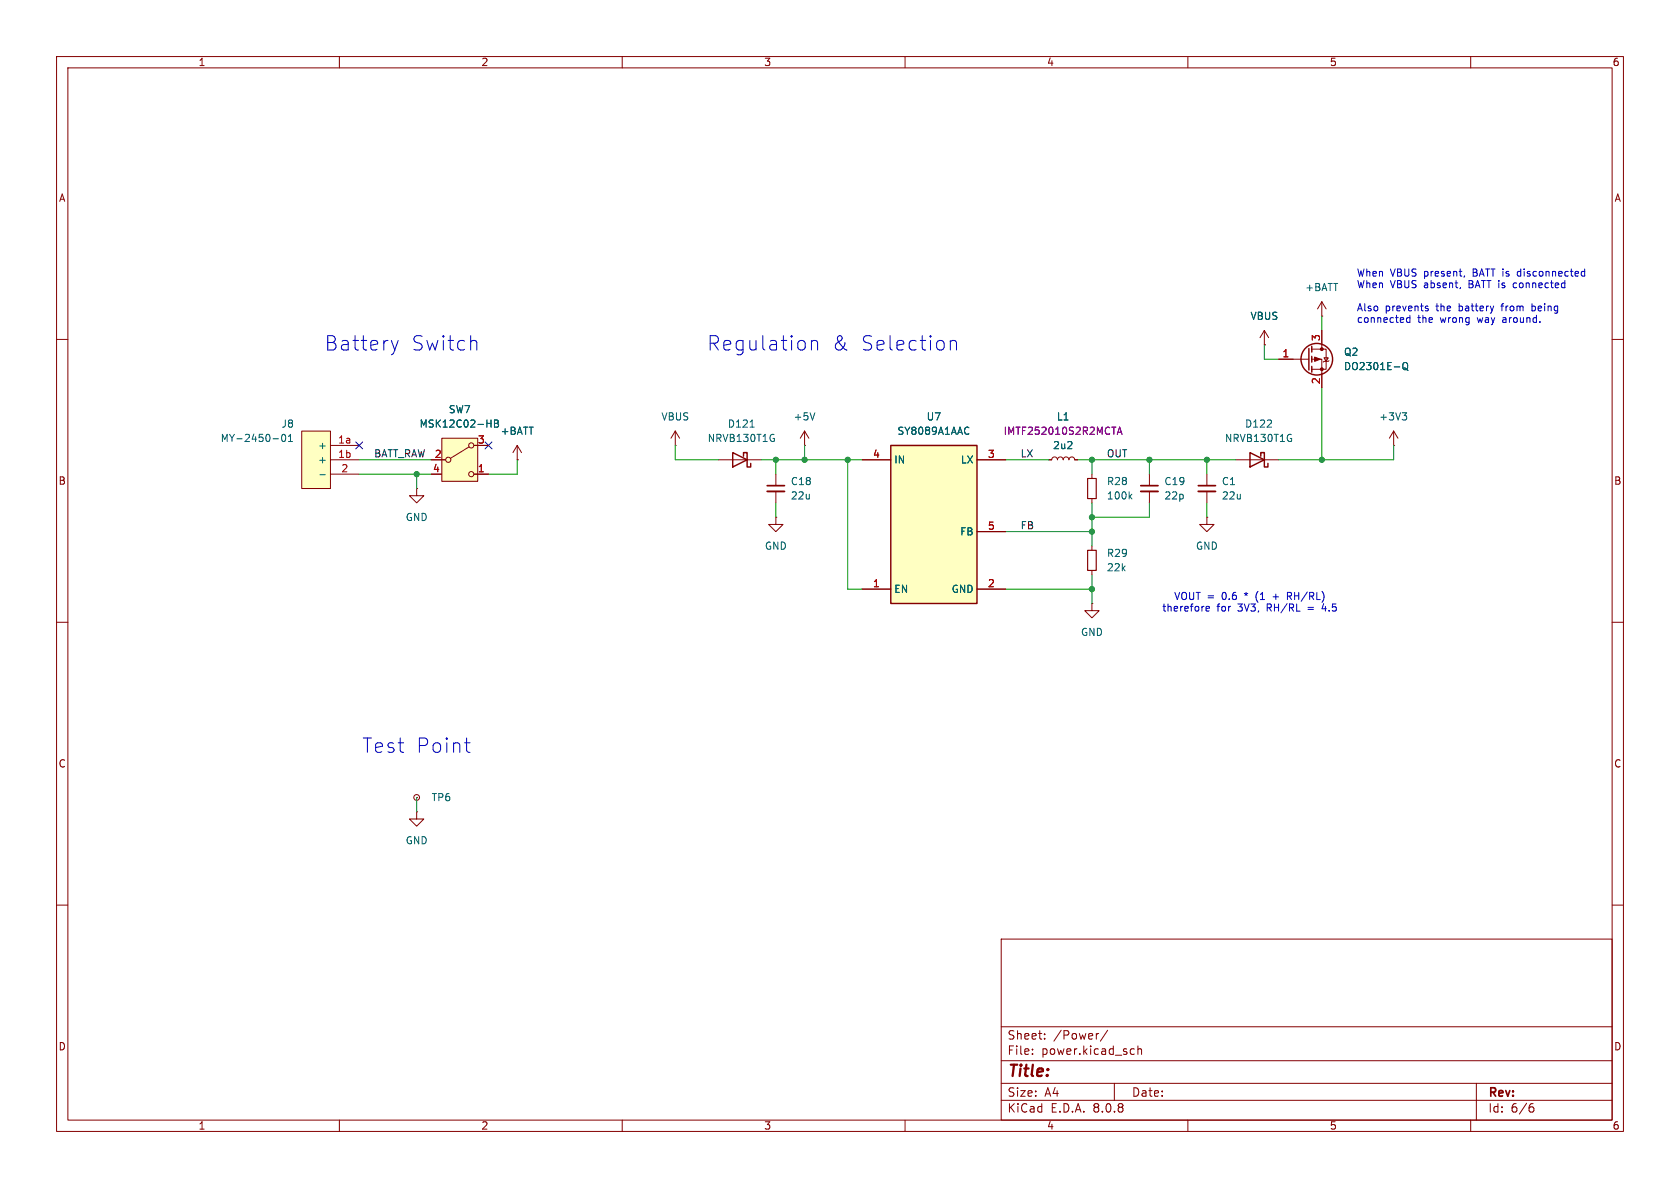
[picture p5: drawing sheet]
(kicad_sch
 (version 20231120)
 (generator "eeschema")
 (generator_version "8.0")
 (paper "A4")
 (lib_symbols
  (symbol "Connector:TestPoint_Small"
   (pin_numbers hide)
   (pin_names
    (offset 0.762) hide) (exclude_from_sim no) (in_bom yes) (on_board yes)
   (property "Reference" "TP" (at 0 3.81 0) (effects (font (size 1.27 1.27))))
   (property "Value" "TestPoint_Small" (at 0 2.032 0) (effects (font (size 1.27 1.27))))
   (property "Footprint" "" (at 5.08 0 0) (effects (font (size 1.27 1.27)) (hide yes)))
   (property "Datasheet" "~" (at 5.08 0 0) (effects (font (size 1.27 1.27)) (hide yes)))
   (property "Description" "test point" (at 0 0 0) (effects (font (size 1.27 1.27)) (hide yes)))
   (symbol "TestPoint_Small_0_1"
    (circle (center 0 0) (radius 0.508) (stroke (width 0) (type default)) (fill (type none))))
   (symbol "TestPoint_Small_1_1"
    (pin passive line (at 0 0 90) (length 0) (name "1" (effects (font (size 1.27 1.27)))) (number "1" (effects (font (size 1.27 1.27)))))))
  (symbol "Device:C_Small"
   (pin_numbers hide)
   (pin_names
    (offset 0.254) hide) (exclude_from_sim no) (in_bom yes) (on_board yes)
   (property "Reference" "C" (at 0.254 1.778 0) (effects (font (size 1.27 1.27)) (justify left)))
   (property "Value" "C_Small" (at 0.254 -2.032 0) (effects (font (size 1.27 1.27)) (justify left)))
   (property "Footprint" "" (at 0 0 0) (effects (font (size 1.27 1.27)) (hide yes)))
   (property "Datasheet" "~" (at 0 0 0) (effects (font (size 1.27 1.27)) (hide yes)))
   (property "Description" "Unpolarized capacitor, small symbol" (at 0 0 0) (effects (font (size 1.27 1.27)) (hide yes)))
   (symbol "C_Small_0_1"
    (polyline (pts (xy -1.524 -0.508) (xy 1.524 -0.508)) (stroke (width 0.3302) (type default)) (fill (type none)))
    (polyline (pts (xy -1.524 0.508) (xy 1.524 0.508)) (stroke (width 0.3048) (type default)) (fill (type none))))
   (symbol "C_Small_1_1"
    (pin passive line (at 0 2.54 270) (length 2.032) (name "~" (effects (font (size 1.27 1.27)))) (number "1" (effects (font (size 1.27 1.27)))))
    (pin passive line (at 0 -2.54 90) (length 2.032) (name "~" (effects (font (size 1.27 1.27)))) (number "2" (effects (font (size 1.27 1.27)))))))
  (symbol "Device:D_Schottky"
   (pin_numbers hide)
   (pin_names
    (offset 1.016) hide) (exclude_from_sim no) (in_bom yes) (on_board yes)
   (property "Reference" "D" (at 0 2.54 0) (effects (font (size 1.27 1.27))))
   (property "Value" "D_Schottky" (at 0 -2.54 0) (effects (font (size 1.27 1.27))))
   (property "Footprint" "" (at 0 0 0) (effects (font (size 1.27 1.27)) (hide yes)))
   (property "Datasheet" "~" (at 0 0 0) (effects (font (size 1.27 1.27)) (hide yes)))
   (property "Description" "Schottky diode" (at 0 0 0) (effects (font (size 1.27 1.27)) (hide yes)))
   (symbol "D_Schottky_0_1"
    (polyline (pts (xy 1.27 0) (xy -1.27 0)) (stroke (width 0) (type default)) (fill (type none)))
    (polyline (pts (xy 1.27 1.27) (xy 1.27 -1.27) (xy -1.27 0) (xy 1.27 1.27)) (stroke (width 0.254) (type default)) (fill (type none)))
    (polyline (pts (xy -1.905 0.635) (xy -1.905 1.27) (xy -1.27 1.27) (xy -1.27 -1.27) (xy -0.635 -1.27) (xy -0.635 -0.635)) (stroke (width 0.254) (type default)) (fill (type none))))
   (symbol "D_Schottky_1_1"
    (pin passive line (at -3.81 0 0) (length 2.54) (name "K" (effects (font (size 1.27 1.27)))) (number "1" (effects (font (size 1.27 1.27)))))
    (pin passive line (at 3.81 0 180) (length 2.54) (name "A" (effects (font (size 1.27 1.27)))) (number "2" (effects (font (size 1.27 1.27)))))))
  (symbol "Device:L_Small"
   (pin_numbers hide)
   (pin_names
    (offset 0.254) hide) (exclude_from_sim no) (in_bom yes) (on_board yes)
   (property "Reference" "L" (at 0.762 1.016 0) (effects (font (size 1.27 1.27)) (justify left)))
   (property "Value" "L_Small" (at 0.762 -1.016 0) (effects (font (size 1.27 1.27)) (justify left)))
   (property "Footprint" "" (at 0 0 0) (effects (font (size 1.27 1.27)) (hide yes)))
   (property "Datasheet" "~" (at 0 0 0) (effects (font (size 1.27 1.27)) (hide yes)))
   (property "Description" "Inductor, small symbol" (at 0 0 0) (effects (font (size 1.27 1.27)) (hide yes)))
   (symbol "L_Small_0_1"
    (arc (start 0 -2.032) (mid 0.5058 -1.524) (end 0 -1.016) (stroke (width 0) (type default)) (fill (type none)))
    (arc (start 0 -1.016) (mid 0.5058 -0.508) (end 0 0) (stroke (width 0) (type default)) (fill (type none)))
    (arc (start 0 0) (mid 0.5058 0.508) (end 0 1.016) (stroke (width 0) (type default)) (fill (type none)))
    (arc (start 0 1.016) (mid 0.5058 1.524) (end 0 2.032) (stroke (width 0) (type default)) (fill (type none))))
   (symbol "L_Small_1_1"
    (pin passive line (at 0 2.54 270) (length 0.508) (name "~" (effects (font (size 1.27 1.27)))) (number "1" (effects (font (size 1.27 1.27)))))
    (pin passive line (at 0 -2.54 90) (length 0.508) (name "~" (effects (font (size 1.27 1.27)))) (number "2" (effects (font (size 1.27 1.27)))))))
  (symbol "Device:Q_PMOS_GSD"
   (pin_names
    (offset 0) hide) (exclude_from_sim no) (in_bom yes) (on_board yes)
   (property "Reference" "Q" (at 5.08 1.27 0) (effects (font (size 1.27 1.27)) (justify left)))
   (property "Value" "Q_PMOS_GSD" (at 5.08 -1.27 0) (effects (font (size 1.27 1.27)) (justify left)))
   (property "Footprint" "" (at 5.08 2.54 0) (effects (font (size 1.27 1.27)) (hide yes)))
   (property "Datasheet" "~" (at 0 0 0) (effects (font (size 1.27 1.27)) (hide yes)))
   (property "Description" "P-MOSFET transistor, gate/source/drain" (at 0 0 0) (effects (font (size 1.27 1.27)) (hide yes)))
   (symbol "Q_PMOS_GSD_0_1"
    (polyline (pts (xy 0.254 0) (xy -2.54 0)) (stroke (width 0) (type default)) (fill (type none)))
    (polyline (pts (xy 0.254 1.905) (xy 0.254 -1.905)) (stroke (width 0.254) (type default)) (fill (type none)))
    (polyline (pts (xy 0.762 -1.27) (xy 0.762 -2.286)) (stroke (width 0.254) (type default)) (fill (type none)))
    (polyline (pts (xy 0.762 0.508) (xy 0.762 -0.508)) (stroke (width 0.254) (type default)) (fill (type none)))
    (polyline (pts (xy 0.762 2.286) (xy 0.762 1.27)) (stroke (width 0.254) (type default)) (fill (type none)))
    (polyline (pts (xy 2.54 2.54) (xy 2.54 1.778)) (stroke (width 0) (type default)) (fill (type none)))
    (polyline (pts (xy 2.54 -2.54) (xy 2.54 0) (xy 0.762 0)) (stroke (width 0) (type default)) (fill (type none)))
    (polyline (pts (xy 0.762 1.778) (xy 3.302 1.778) (xy 3.302 -1.778) (xy 0.762 -1.778)) (stroke (width 0) (type default)) (fill (type none)))
    (polyline (pts (xy 2.286 0) (xy 1.27 0.381) (xy 1.27 -0.381) (xy 2.286 0)) (stroke (width 0) (type default)) (fill (type outline)))
    (polyline (pts (xy 2.794 -0.508) (xy 2.921 -0.381) (xy 3.683 -0.381) (xy 3.81 -0.254)) (stroke (width 0) (type default)) (fill (type none)))
    (polyline (pts (xy 3.302 -0.381) (xy 2.921 0.254) (xy 3.683 0.254) (xy 3.302 -0.381)) (stroke (width 0) (type default)) (fill (type none)))
    (circle (center 1.651 0) (radius 2.794) (stroke (width 0.254) (type default)) (fill (type none)))
    (circle (center 2.54 -1.778) (radius 0.254) (stroke (width 0) (type default)) (fill (type outline)))
    (circle (center 2.54 1.778) (radius 0.254) (stroke (width 0) (type default)) (fill (type outline))))
   (symbol "Q_PMOS_GSD_1_1"
    (pin input line (at -5.08 0 0) (length 2.54) (name "G" (effects (font (size 1.27 1.27)))) (number "1" (effects (font (size 1.27 1.27)))))
    (pin passive line (at 2.54 -5.08 90) (length 2.54) (name "S" (effects (font (size 1.27 1.27)))) (number "2" (effects (font (size 1.27 1.27)))))
    (pin passive line (at 2.54 5.08 270) (length 2.54) (name "D" (effects (font (size 1.27 1.27)))) (number "3" (effects (font (size 1.27 1.27)))))))
  (symbol "Device:R_Small"
   (pin_numbers hide)
   (pin_names
    (offset 0.254) hide) (exclude_from_sim no) (in_bom yes) (on_board yes)
   (property "Reference" "R" (at 0.762 0.508 0) (effects (font (size 1.27 1.27)) (justify left)))
   (property "Value" "R_Small" (at 0.762 -1.016 0) (effects (font (size 1.27 1.27)) (justify left)))
   (property "Footprint" "" (at 0 0 0) (effects (font (size 1.27 1.27)) (hide yes)))
   (property "Datasheet" "~" (at 0 0 0) (effects (font (size 1.27 1.27)) (hide yes)))
   (property "Description" "Resistor, small symbol" (at 0 0 0) (effects (font (size 1.27 1.27)) (hide yes)))
   (symbol "R_Small_0_1"
    (rectangle (start -0.762 1.778) (end 0.762 -1.778) (stroke (width 0.2032) (type default)) (fill (type none))))
   (symbol "R_Small_1_1"
    (pin passive line (at 0 2.54 270) (length 0.762) (name "~" (effects (font (size 1.27 1.27)))) (number "1" (effects (font (size 1.27 1.27)))))
    (pin passive line (at 0 -2.54 90) (length 0.762) (name "~" (effects (font (size 1.27 1.27)))) (number "2" (effects (font (size 1.27 1.27)))))))
  (symbol "SY8089A1AAC:SY8089A1AAC" (exclude_from_sim no) (in_bom yes) (on_board yes)
   (property "Reference" "U" (at 0 5.08 0) (effects (font (size 1.27 1.27)) (justify top)))
   (property "Value" "SY8089A1AAC" (at 0 2.54 0) (effects (font (size 1.27 1.27)) (justify top)))
   (property "Footprint" "badge_footprints:SOT95P285X130-5N" (at 21.59 -94.92 0) (effects (font (size 1.27 1.27)) (justify left top) (hide yes)))
   (property "Datasheet" "https://www.lcsc.com/datasheet/lcsc_datasheet_2409292203_Silergy-Corp-SY8089A1AAC_C479074.pdf" (at 21.59 -194.92 0) (effects (font (size 1.27 1.27)) (justify left top) (hide yes)))
   (property "Description" "LOW LOSS POWER DISTRIBUTION SWITCH WITH" (at 0 -30.48 0) (effects (font (size 1.27 1.27)) (hide yes)))
   (property "Height" "1.3" (at 21.59 -394.92 0) (effects (font (size 1.27 1.27)) (justify left top) (hide yes)))
   (property "Manufacturer_Name" "Silergy" (at 21.59 -494.92 0) (effects (font (size 1.27 1.27)) (justify left top) (hide yes)))
   (property "Manufacturer_Part_Number" "SY8089A1AAC" (at 21.59 -594.92 0) (effects (font (size 1.27 1.27)) (justify left top) (hide yes)))
   (property "Mouser Part Number" "" (at 21.59 -694.92 0) (effects (font (size 1.27 1.27)) (justify left top) (hide yes)))
   (property "Mouser Price/Stock" "" (at 21.59 -794.92 0) (effects (font (size 1.27 1.27)) (justify left top) (hide yes)))
   (property "Arrow Part Number" "" (at 21.59 -894.92 0) (effects (font (size 1.27 1.27)) (justify left top) (hide yes)))
   (property "Arrow Price/Stock" "" (at 21.59 -994.92 0) (effects (font (size 1.27 1.27)) (justify left top) (hide yes)))
   (property "LCSC part number" "C479074" (at 0 0 0) (effects (font (size 1.27 1.27)) (hide yes)))
   (symbol "SY8089A1AAC_1_1"
    (rectangle (start -7.62 0) (end 7.62 -27.94) (stroke (width 0.254) (type default)) (fill (type background)))
    (pin passive line (at -12.7 -25.4 0) (length 5.08) (name "EN" (effects (font (size 1.27 1.27)))) (number "1" (effects (font (size 1.27 1.27)))))
    (pin passive line (at 12.7 -25.4 180) (length 5.08) (name "GND" (effects (font (size 1.27 1.27)))) (number "2" (effects (font (size 1.27 1.27)))))
    (pin passive line (at 12.7 -2.54 180) (length 5.08) (name "LX" (effects (font (size 1.27 1.27)))) (number "3" (effects (font (size 1.27 1.27)))))
    (pin passive line (at -12.7 -2.54 0) (length 5.08) (name "IN" (effects (font (size 1.27 1.27)))) (number "4" (effects (font (size 1.27 1.27)))))
    (pin passive line (at 12.7 -15.24 180) (length 5.08) (name "FB" (effects (font (size 1.27 1.27)))) (number "5" (effects (font (size 1.27 1.27)))))))
  (symbol "badge_symbols:MSK12C02-HB"
   (pin_names
    (offset 1) hide) (exclude_from_sim no) (in_bom yes) (on_board yes)
   (property "Reference" "SW" (at 0 10.16 0) (effects (font (size 1.27 1.27)) (justify top)))
   (property "Value" "MSK12C02-HB" (at 0 7.62 0) (effects (font (size 1.27 1.27)) (justify top)))
   (property "Footprint" "badge_footprints:MSK12C02-HB" (at 0 -12.7 0) (effects (font (size 1.27 1.27)) (hide yes)))
   (property "Datasheet" "~" (at 0 -7.62 0) (effects (font (size 1.27 1.27)) (hide yes)))
   (property "Description" "Switch, single pole double throw" (at 0 -10.16 0) (effects (font (size 1.27 1.27)) (hide yes)))
   (property "LCSC part number" "C5149817" (at 0 5.08 0) (effects (font (size 1.27 1.27)) (hide yes)))
   (symbol "MSK12C02-HB_0_1"
    (circle (center -2.032 0) (radius 0.4572) (stroke (width 0) (type default)) (fill (type none)))
    (polyline (pts (xy -1.651 0.254) (xy 1.651 2.286)) (stroke (width 0) (type default)) (fill (type none)))
    (circle (center 2.032 -2.54) (radius 0.4572) (stroke (width 0) (type default)) (fill (type none)))
    (circle (center 2.032 2.54) (radius 0.4572) (stroke (width 0) (type default)) (fill (type none))))
   (symbol "MSK12C02-HB_1_1"
    (rectangle (start -3.175 3.81) (end 3.175 -3.81) (stroke (width 0) (type default)) (fill (type background)))
    (pin passive line (at 5.08 -2.54 180) (length 2.54) (name "C" (effects (font (size 1.27 1.27)))) (number "1" (effects (font (size 1.27 1.27)))))
    (pin passive line (at -5.08 0 0) (length 2.54) (name "B" (effects (font (size 1.27 1.27)))) (number "2" (effects (font (size 1.27 1.27)))))
    (pin passive line (at 5.08 2.54 180) (length 2.54) (name "A" (effects (font (size 1.27 1.27)))) (number "3" (effects (font (size 1.27 1.27)))))
    (pin passive line (at -5.08 -2.54 0) (length 1.9) (name "" (effects (font (size 1.27 1.27)))) (number "4" (effects (font (size 1.27 1.27)))))))
  (symbol "badge_symbols:MY-2450-01" (exclude_from_sim no) (in_bom yes) (on_board yes)
   (property "Reference" "J" (at 0 5.08 0) (effects (font (size 1.27 1.27))))
   (property "Value" "MY-2450-01" (at 0 2.54 0) (effects (font (size 1.27 1.27))))
   (property "Footprint" "badge_footprints:MY-2450-01" (at 0 -12.7 0) (effects (font (size 1.27 1.27)) (hide yes)))
   (property "Datasheet" "https://www.lcsc.com/datasheet/lcsc_datasheet_2012181809_MYOUNG-MY-2450-01_C964845.pdf" (at 15.24 -2.54 0) (effects (font (size 1.27 1.27)) (hide yes)))
   (property "Description" "Battery clip Nickel Phosphor Bronze CR2450 SMD Button And Strip Battery Connector ROHS" (at 15.24 -2.54 0) (effects (font (size 1.27 1.27)) (hide yes)))
   (property "LCSC part number" "C964845" (at 0 0 0) (effects (font (size 1.27 1.27)) (hide yes)))
   (symbol "MY-2450-01_1_1"
    (rectangle (start -2.54 0) (end 2.54 -10.16) (stroke (width 0) (type default)) (fill (type background)))
    (pin input line (at 7.62 -2.54 180) (length 5.08) (name "+" (effects (font (size 1.27 1.27)))) (number "1a" (effects (font (size 1.27 1.27)))))
    (pin input line (at 7.62 -5.08 180) (length 5.08) (name "+" (effects (font (size 1.27 1.27)))) (number "1b" (effects (font (size 1.27 1.27)))))
    (pin input line (at 7.62 -7.62 180) (length 5.08) (name "-" (effects (font (size 1.27 1.27)))) (number "2" (effects (font (size 1.27 1.27)))))))
  (symbol "power:+3V3"
   (power)
   (pin_numbers hide)
   (pin_names
    (offset 0) hide) (exclude_from_sim no) (in_bom yes) (on_board yes)
   (property "Reference" "#PWR" (at 0 -3.81 0) (effects (font (size 1.27 1.27)) (hide yes)))
   (property "Value" "+3V3" (at 0 3.556 0) (effects (font (size 1.27 1.27))))
   (property "Footprint" "" (at 0 0 0) (effects (font (size 1.27 1.27)) (hide yes)))
   (property "Datasheet" "" (at 0 0 0) (effects (font (size 1.27 1.27)) (hide yes)))
   (property "Description" "Power symbol creates a global label with name \"+3V3\"" (at 0 0 0) (effects (font (size 1.27 1.27)) (hide yes)))
   (symbol "+3V3_0_1"
    (polyline (pts (xy -0.762 1.27) (xy 0 2.54)) (stroke (width 0) (type default)) (fill (type none)))
    (polyline (pts (xy 0 0) (xy 0 2.54)) (stroke (width 0) (type default)) (fill (type none)))
    (polyline (pts (xy 0 2.54) (xy 0.762 1.27)) (stroke (width 0) (type default)) (fill (type none))))
   (symbol "+3V3_1_1"
    (pin power_in line (at 0 0 90) (length 0) (name "~" (effects (font (size 1.27 1.27)))) (number "1" (effects (font (size 1.27 1.27)))))))
  (symbol "power:+5V"
   (power)
   (pin_numbers hide)
   (pin_names
    (offset 0) hide) (exclude_from_sim no) (in_bom yes) (on_board yes)
   (property "Reference" "#PWR" (at 0 -3.81 0) (effects (font (size 1.27 1.27)) (hide yes)))
   (property "Value" "+5V" (at 0 3.556 0) (effects (font (size 1.27 1.27))))
   (property "Footprint" "" (at 0 0 0) (effects (font (size 1.27 1.27)) (hide yes)))
   (property "Datasheet" "" (at 0 0 0) (effects (font (size 1.27 1.27)) (hide yes)))
   (property "Description" "Power symbol creates a global label with name \"+5V\"" (at 0 0 0) (effects (font (size 1.27 1.27)) (hide yes)))
   (symbol "+5V_0_1"
    (polyline (pts (xy -0.762 1.27) (xy 0 2.54)) (stroke (width 0) (type default)) (fill (type none)))
    (polyline (pts (xy 0 0) (xy 0 2.54)) (stroke (width 0) (type default)) (fill (type none)))
    (polyline (pts (xy 0 2.54) (xy 0.762 1.27)) (stroke (width 0) (type default)) (fill (type none))))
   (symbol "+5V_1_1"
    (pin power_in line (at 0 0 90) (length 0) (name "~" (effects (font (size 1.27 1.27)))) (number "1" (effects (font (size 1.27 1.27)))))))
  (symbol "power:+BATT"
   (power)
   (pin_numbers hide)
   (pin_names
    (offset 0) hide) (exclude_from_sim no) (in_bom yes) (on_board yes)
   (property "Reference" "#PWR" (at 0 -3.81 0) (effects (font (size 1.27 1.27)) (hide yes)))
   (property "Value" "+BATT" (at 0 3.556 0) (effects (font (size 1.27 1.27))))
   (property "Footprint" "" (at 0 0 0) (effects (font (size 1.27 1.27)) (hide yes)))
   (property "Datasheet" "" (at 0 0 0) (effects (font (size 1.27 1.27)) (hide yes)))
   (property "Description" "Power symbol creates a global label with name \"+BATT\"" (at 0 0 0) (effects (font (size 1.27 1.27)) (hide yes)))
   (symbol "+BATT_0_1"
    (polyline (pts (xy -0.762 1.27) (xy 0 2.54)) (stroke (width 0) (type default)) (fill (type none)))
    (polyline (pts (xy 0 0) (xy 0 2.54)) (stroke (width 0) (type default)) (fill (type none)))
    (polyline (pts (xy 0 2.54) (xy 0.762 1.27)) (stroke (width 0) (type default)) (fill (type none))))
   (symbol "+BATT_1_1"
    (pin power_in line (at 0 0 90) (length 0) (name "~" (effects (font (size 1.27 1.27)))) (number "1" (effects (font (size 1.27 1.27)))))))
  (symbol "power:GND"
   (power)
   (pin_numbers hide)
   (pin_names
    (offset 0) hide) (exclude_from_sim no) (in_bom yes) (on_board yes)
   (property "Reference" "#PWR" (at 0 -6.35 0) (effects (font (size 1.27 1.27)) (hide yes)))
   (property "Value" "GND" (at 0 -3.81 0) (effects (font (size 1.27 1.27))))
   (property "Footprint" "" (at 0 0 0) (effects (font (size 1.27 1.27)) (hide yes)))
   (property "Datasheet" "" (at 0 0 0) (effects (font (size 1.27 1.27)) (hide yes)))
   (property "Description" "Power symbol creates a global label with name \"GND\" , ground" (at 0 0 0) (effects (font (size 1.27 1.27)) (hide yes)))
   (symbol "GND_0_1"
    (polyline (pts (xy 0 0) (xy 0 -1.27) (xy 1.27 -1.27) (xy 0 -2.54) (xy -1.27 -1.27) (xy 0 -1.27)) (stroke (width 0) (type default)) (fill (type none))))
   (symbol "GND_1_1"
    (pin power_in line (at 0 0 270) (length 0) (name "~" (effects (font (size 1.27 1.27)))) (number "1" (effects (font (size 1.27 1.27)))))))
  (symbol "power:VBUS"
   (power)
   (pin_numbers hide)
   (pin_names
    (offset 0) hide) (exclude_from_sim no) (in_bom yes) (on_board yes)
   (property "Reference" "#PWR" (at 0 -3.81 0) (effects (font (size 1.27 1.27)) (hide yes)))
   (property "Value" "VBUS" (at 0 3.556 0) (effects (font (size 1.27 1.27))))
   (property "Footprint" "" (at 0 0 0) (effects (font (size 1.27 1.27)) (hide yes)))
   (property "Datasheet" "" (at 0 0 0) (effects (font (size 1.27 1.27)) (hide yes)))
   (property "Description" "Power symbol creates a global label with name \"VBUS\"" (at 0 0 0) (effects (font (size 1.27 1.27)) (hide yes)))
   (symbol "VBUS_0_1"
    (polyline (pts (xy -0.762 1.27) (xy 0 2.54)) (stroke (width 0) (type default)) (fill (type none)))
    (polyline (pts (xy 0 0) (xy 0 2.54)) (stroke (width 0) (type default)) (fill (type none)))
    (polyline (pts (xy 0 2.54) (xy 0.762 1.27)) (stroke (width 0) (type default)) (fill (type none))))
   (symbol "VBUS_1_1"
    (pin power_in line (at 0 0 90) (length 0) (name "~" (effects (font (size 1.27 1.27)))) (number "1" (effects (font (size 1.27 1.27))))))))
 (junction
  (at 213.36 81.28)
  (diameter 0)
  (color 0 0 0 0))
 (junction
  (at 193.04 91.44)
  (diameter 0)
  (color 0 0 0 0))
 (junction
  (at 142.24 81.28)
  (diameter 0)
  (color 0 0 0 0))
 (junction
  (at 73.66 83.82)
  (diameter 0)
  (color 0 0 0 0))
 (junction
  (at 203.2 81.28)
  (diameter 0)
  (color 0 0 0 0))
 (junction
  (at 149.86 81.28)
  (diameter 0)
  (color 0 0 0 0))
 (junction
  (at 233.68 81.28)
  (diameter 0)
  (color 0 0 0 0))
 (junction
  (at 193.04 104.14)
  (diameter 0)
  (color 0 0 0 0))
 (junction
  (at 193.04 93.98)
  (diameter 0)
  (color 0 0 0 0))
 (junction
  (at 137.16 81.28)
  (diameter 0)
  (color 0 0 0 0))
 (junction
  (at 193.04 81.28)
  (diameter 0)
  (color 0 0 0 0))
 (no_connect
  (at 86.36 78.74))
 (no_connect
  (at 63.5 78.74))
 (wire
  (pts (xy 149.86 81.28) (xy 152.4 81.28))
  (stroke (width 0) (type default)))
 (wire
  (pts (xy 193.04 81.28) (xy 203.2 81.28))
  (stroke (width 0) (type default)))
 (wire
  (pts (xy 86.36 83.82) (xy 91.44 83.82))
  (stroke (width 0) (type default)))
 (wire
  (pts (xy 193.04 104.14) (xy 193.04 106.68))
  (stroke (width 0) (type default)))
 (wire
  (pts (xy 149.86 81.28) (xy 149.86 104.14))
  (stroke (width 0) (type default)))
 (wire
  (pts (xy 119.38 78.74) (xy 119.38 81.28))
  (stroke (width 0) (type default)))
 (wire
  (pts (xy 193.04 101.6) (xy 193.04 104.14))
  (stroke (width 0) (type default)))
 (wire
  (pts (xy 73.66 86.36) (xy 73.66 83.82))
  (stroke (width 0) (type default)))
 (wire
  (pts (xy 226.06 81.28) (xy 233.68 81.28))
  (stroke (width 0) (type default)))
 (wire
  (pts (xy 73.66 140.97) (xy 73.66 143.51))
  (stroke (width 0) (type default)))
 (wire
  (pts (xy 203.2 81.28) (xy 213.36 81.28))
  (stroke (width 0) (type default)))
 (wire
  (pts (xy 203.2 81.28) (xy 203.2 83.82))
  (stroke (width 0) (type default)))
 (wire
  (pts (xy 233.68 55.88) (xy 233.68 58.42))
  (stroke (width 0) (type default)))
 (wire
  (pts (xy 213.36 81.28) (xy 218.44 81.28))
  (stroke (width 0) (type default)))
 (wire
  (pts (xy 177.8 81.28) (xy 185.42 81.28))
  (stroke (width 0) (type default)))
 (wire
  (pts (xy 142.24 81.28) (xy 149.86 81.28))
  (stroke (width 0) (type default)))
 (wire
  (pts (xy 137.16 81.28) (xy 142.24 81.28))
  (stroke (width 0) (type default)))
 (wire
  (pts (xy 137.16 88.9) (xy 137.16 91.44))
  (stroke (width 0) (type default)))
 (wire
  (pts (xy 91.44 81.28) (xy 91.44 83.82))
  (stroke (width 0) (type default)))
 (wire
  (pts (xy 63.5 81.28) (xy 76.2 81.28))
  (stroke (width 0) (type default)))
 (wire
  (pts (xy 246.38 78.74) (xy 246.38 81.28))
  (stroke (width 0) (type default)))
 (wire
  (pts (xy 193.04 93.98) (xy 193.04 96.52))
  (stroke (width 0) (type default)))
 (wire
  (pts (xy 203.2 88.9) (xy 203.2 91.44))
  (stroke (width 0) (type default)))
 (wire
  (pts (xy 223.52 63.5) (xy 226.06 63.5))
  (stroke (width 0) (type default)))
 (wire
  (pts (xy 223.52 60.96) (xy 223.52 63.5))
  (stroke (width 0) (type default)))
 (wire
  (pts (xy 193.04 91.44) (xy 193.04 93.98))
  (stroke (width 0) (type default)))
 (wire
  (pts (xy 152.4 104.14) (xy 149.86 104.14))
  (stroke (width 0) (type default)))
 (wire
  (pts (xy 63.5 83.82) (xy 73.66 83.82))
  (stroke (width 0) (type default)))
 (wire
  (pts (xy 190.5 81.28) (xy 193.04 81.28))
  (stroke (width 0) (type default)))
 (wire
  (pts (xy 233.68 68.58) (xy 233.68 81.28))
  (stroke (width 0) (type default)))
 (wire
  (pts (xy 137.16 81.28) (xy 137.16 83.82))
  (stroke (width 0) (type default)))
 (wire
  (pts (xy 73.66 83.82) (xy 76.2 83.82))
  (stroke (width 0) (type default)))
 (wire
  (pts (xy 177.8 93.98) (xy 193.04 93.98))
  (stroke (width 0) (type default)))
 (wire
  (pts (xy 193.04 88.9) (xy 193.04 91.44))
  (stroke (width 0) (type default)))
 (wire
  (pts (xy 134.62 81.28) (xy 137.16 81.28))
  (stroke (width 0) (type default)))
 (wire
  (pts (xy 213.36 83.82) (xy 213.36 81.28))
  (stroke (width 0) (type default)))
 (wire
  (pts (xy 193.04 91.44) (xy 203.2 91.44))
  (stroke (width 0) (type default)))
 (wire
  (pts (xy 119.38 81.28) (xy 127 81.28))
  (stroke (width 0) (type default)))
 (wire
  (pts (xy 142.24 78.74) (xy 142.24 81.28))
  (stroke (width 0) (type default)))
 (wire
  (pts (xy 193.04 81.28) (xy 193.04 83.82))
  (stroke (width 0) (type default)))
 (wire
  (pts (xy 177.8 104.14) (xy 193.04 104.14))
  (stroke (width 0) (type default)))
 (wire
  (pts (xy 233.68 81.28) (xy 246.38 81.28))
  (stroke (width 0) (type default)))
 (wire
  (pts (xy 213.36 88.9) (xy 213.36 91.44))
  (stroke (width 0) (type default)))
 (text "Battery Switch"
  (exclude_from_sim no)
  (at 71.12 60.96 0)
  (effects (font (size 2.54 2.54))))
 (text "Test Point"
  (exclude_from_sim no)
  (at 73.66 132.08 0)
  (effects (font (size 2.54 2.54))))
 (text "When VBUS present, BATT is disconnected\nWhen VBUS absent, BATT is connected\n\nAlso prevents the battery from being\nconnected the wrong way around."
  (exclude_from_sim no)
  (at 239.776 52.578 0)
  (effects (font (size 1.27 1.27)) (justify left)))
 (text "Regulation & Selection"
  (exclude_from_sim no)
  (at 147.32 60.96 0)
  (effects (font (size 2.54 2.54))))
 (text "VOUT = 0.6 * (1 + RH/RL)\ntherefore for 3V3, RH/RL = 4.5"
  (exclude_from_sim no)
  (at 220.98 106.68 0)
  (effects (font (size 1.27 1.27))))
 (label "OUT"
  (at 195.58 81.28 0)
  (fields_autoplaced yes)
  (effects (font (size 1.27 1.27)) (justify left bottom)))
 (label "BATT_RAW"
  (at 66.04 81.28 0)
  (fields_autoplaced yes)
  (effects (font (size 1.27 1.27)) (justify left bottom)))
 (label "FB"
  (at 180.34 93.98 0)
  (fields_autoplaced yes)
  (effects (font (size 1.27 1.27)) (justify left bottom)))
 (label "LX"
  (at 180.34 81.28 0)
  (fields_autoplaced yes)
  (effects (font (size 1.27 1.27)) (justify left bottom)))
 (symbol
  (lib_id "badge_symbols:MSK12C02-HB")
  (at 81.28 81.28 0)
  (unit 1)
  (exclude_from_sim no)
  (in_bom yes)
  (on_board yes)
  (dnp no)
  (fields_autoplaced yes)
  (property "Reference" "SW7" (at 81.2775 72.39 0) (effects (font (size 1.27 1.27))))
  (property "Value" "MSK12C02-HB" (at 81.2775 74.93 0) (effects (font (size 1.27 1.27))))
  (property "Footprint" "badge_footprints:MSK12C02-HB" (at 81.28 93.98 0) (effects (font (size 1.27 1.27)) (hide yes)))
  (property "Datasheet" "~" (at 81.28 88.9 0) (effects (font (size 1.27 1.27)) (hide yes)))
  (property "Description" "Switch, single pole double throw" (at 81.28 91.44 0) (effects (font (size 1.27 1.27)) (hide yes)))
  (property "LCSC part number" "C5149817" (at 81.28 76.2 0) (effects (font (size 1.27 1.27)) (hide yes)))
  (pin "2")
  (pin "4")
  (pin "3")
  (pin "1"))
 (symbol
  (lib_id "Device:R_Small")
  (at 193.04 86.36 0)
  (unit 1)
  (exclude_from_sim no)
  (in_bom yes)
  (on_board yes)
  (dnp no)
  (fields_autoplaced yes)
  (property "Reference" "R28" (at 195.58 85.0899 0) (effects (font (size 1.27 1.27)) (justify left)))
  (property "Value" "100k" (at 195.58 87.6299 0) (effects (font (size 1.27 1.27)) (justify left)))
  (property "Footprint" "Resistor_SMD:R_0402_1005Metric" (at 193.04 86.36 0) (effects (font (size 1.27 1.27)) (hide yes)))
  (property "Datasheet" "~" (at 193.04 86.36 0) (effects (font (size 1.27 1.27)) (hide yes)))
  (property "Description" "Resistor, small symbol" (at 193.04 86.36 0) (effects (font (size 1.27 1.27)) (hide yes)))
  (property "Field5" "" (at 193.04 86.36 0) (effects (font (size 1.27 1.27)) (hide yes)))
  (pin "2")
  (pin "1"))
 (symbol
  (lib_id "power:GND")
  (at 73.66 86.36 0)
  (mirror y)
  (unit 1)
  (exclude_from_sim no)
  (in_bom yes)
  (on_board yes)
  (dnp no)
  (fields_autoplaced yes)
  (property "Reference" "#PWR042" (at 73.66 92.71 0) (effects (font (size 1.27 1.27)) (hide yes)))
  (property "Value" "GND" (at 73.66 91.44 0) (effects (font (size 1.27 1.27))))
  (property "Footprint" "" (at 73.66 86.36 0) (effects (font (size 1.27 1.27)) (hide yes)))
  (property "Datasheet" "" (at 73.66 86.36 0) (effects (font (size 1.27 1.27)) (hide yes)))
  (property "Description" "Power symbol creates a global label with name \"GND\" , ground" (at 73.66 86.36 0) (effects (font (size 1.27 1.27)) (hide yes)))
  (pin "1"))
 (symbol
  (lib_id "Device:D_Schottky")
  (at 222.25 81.28 180)
  (unit 1)
  (exclude_from_sim no)
  (in_bom yes)
  (on_board yes)
  (dnp no)
  (fields_autoplaced yes)
  (property "Reference" "D122" (at 222.5675 74.93 0) (effects (font (size 1.27 1.27))))
  (property "Value" "NRVB130T1G" (at 222.5675 77.47 0) (effects (font (size 1.27 1.27))))
  (property "Footprint" "Diode_SMD:D_SOD-123F" (at 222.25 81.28 0) (effects (font (size 1.27 1.27)) (hide yes)))
  (property "Datasheet" "~" (at 222.25 81.28 0) (effects (font (size 1.27 1.27)) (hide yes)))
  (property "Description" "Schottky diode" (at 222.25 81.28 0) (effects (font (size 1.27 1.27)) (hide yes)))
  (property "LCSC part number" "C917121" (at 222.25 81.28 0) (effects (font (size 1.27 1.27)) (hide yes)))
  (pin "1")
  (pin "2"))
 (symbol
  (lib_id "power:GND")
  (at 213.36 91.44 0)
  (unit 1)
  (exclude_from_sim no)
  (in_bom yes)
  (on_board yes)
  (dnp no)
  (fields_autoplaced yes)
  (property "Reference" "#PWR010" (at 213.36 97.79 0) (effects (font (size 1.27 1.27)) (hide yes)))
  (property "Value" "GND" (at 213.36 96.52 0) (effects (font (size 1.27 1.27))))
  (property "Footprint" "" (at 213.36 91.44 0) (effects (font (size 1.27 1.27)) (hide yes)))
  (property "Datasheet" "" (at 213.36 91.44 0) (effects (font (size 1.27 1.27)) (hide yes)))
  (property "Description" "Power symbol creates a global label with name \"GND\" , ground" (at 213.36 91.44 0) (effects (font (size 1.27 1.27)) (hide yes)))
  (pin "1"))
 (symbol
  (lib_id "power:GND")
  (at 193.04 106.68 0)
  (unit 1)
  (exclude_from_sim no)
  (in_bom yes)
  (on_board yes)
  (dnp no)
  (fields_autoplaced yes)
  (property "Reference" "#PWR049" (at 193.04 113.03 0) (effects (font (size 1.27 1.27)) (hide yes)))
  (property "Value" "GND" (at 193.04 111.76 0) (effects (font (size 1.27 1.27))))
  (property "Footprint" "" (at 193.04 106.68 0) (effects (font (size 1.27 1.27)) (hide yes)))
  (property "Datasheet" "" (at 193.04 106.68 0) (effects (font (size 1.27 1.27)) (hide yes)))
  (property "Description" "Power symbol creates a global label with name \"GND\" , ground" (at 193.04 106.68 0) (effects (font (size 1.27 1.27)) (hide yes)))
  (pin "1"))
 (symbol
  (lib_id "Device:C_Small")
  (at 213.36 86.36 0)
  (unit 1)
  (exclude_from_sim no)
  (in_bom yes)
  (on_board yes)
  (dnp no)
  (fields_autoplaced yes)
  (property "Reference" "C1" (at 215.9 85.0962 0) (effects (font (size 1.27 1.27)) (justify left)))
  (property "Value" "22u" (at 215.9 87.6362 0) (effects (font (size 1.27 1.27)) (justify left)))
  (property "Footprint" "Capacitor_SMD:C_0603_1608Metric" (at 213.36 86.36 0) (effects (font (size 1.27 1.27)) (hide yes)))
  (property "Datasheet" "~" (at 213.36 86.36 0) (effects (font (size 1.27 1.27)) (hide yes)))
  (property "Description" "Unpolarized capacitor, small symbol" (at 213.36 86.36 0) (effects (font (size 1.27 1.27)) (hide yes)))
  (pin "2")
  (pin "1"))
 (symbol
  (lib_id "Device:D_Schottky")
  (at 130.81 81.28 180)
  (unit 1)
  (exclude_from_sim no)
  (in_bom yes)
  (on_board yes)
  (dnp no)
  (fields_autoplaced yes)
  (property "Reference" "D121" (at 131.1275 74.93 0) (effects (font (size 1.27 1.27))))
  (property "Value" "NRVB130T1G" (at 131.1275 77.47 0) (effects (font (size 1.27 1.27))))
  (property "Footprint" "Diode_SMD:D_SOD-123F" (at 130.81 81.28 0) (effects (font (size 1.27 1.27)) (hide yes)))
  (property "Datasheet" "~" (at 130.81 81.28 0) (effects (font (size 1.27 1.27)) (hide yes)))
  (property "Description" "Schottky diode" (at 130.81 81.28 0) (effects (font (size 1.27 1.27)) (hide yes)))
  (property "LCSC part number" "C917121" (at 130.81 81.28 0) (effects (font (size 1.27 1.27)) (hide yes)))
  (pin "1")
  (pin "2"))
 (symbol
  (lib_id "power:GND")
  (at 137.16 91.44 0)
  (unit 1)
  (exclude_from_sim no)
  (in_bom yes)
  (on_board yes)
  (dnp no)
  (fields_autoplaced yes)
  (property "Reference" "#PWR047" (at 137.16 97.79 0) (effects (font (size 1.27 1.27)) (hide yes)))
  (property "Value" "GND" (at 137.16 96.52 0) (effects (font (size 1.27 1.27))))
  (property "Footprint" "" (at 137.16 91.44 0) (effects (font (size 1.27 1.27)) (hide yes)))
  (property "Datasheet" "" (at 137.16 91.44 0) (effects (font (size 1.27 1.27)) (hide yes)))
  (property "Description" "Power symbol creates a global label with name \"GND\" , ground" (at 137.16 91.44 0) (effects (font (size 1.27 1.27)) (hide yes)))
  (pin "1"))
 (symbol
  (lib_id "badge_symbols:MY-2450-01")
  (at 55.88 76.2 0)
  (unit 1)
  (exclude_from_sim no)
  (in_bom yes)
  (on_board yes)
  (dnp no)
  (property "Reference" "J8" (at 52.07 74.9299 0) (effects (font (size 1.27 1.27)) (justify right)))
  (property "Value" "MY-2450-01" (at 52.07 77.4699 0) (effects (font (size 1.27 1.27)) (justify right)))
  (property "Footprint" "badge_footprints:MY-2450-01" (at 60.96 77.47 0) (effects (font (size 1.27 1.27)) (hide yes)))
  (property "Datasheet" "https://www.lcsc.com/datasheet/lcsc_datasheet_2012181809_MYOUNG-MY-2450-01_C964845.pdf" (at 60.96 76.2 0) (effects (font (size 1.27 1.27)) (hide yes)))
  (property "Description" "Battery clip Nickel Phosphor Bronze CR2450 SMD Button And Strip Battery Connector ROHS" (at 60.96 76.2 0) (effects (font (size 1.27 1.27)) (hide yes)))
  (property "LCSC part number" "C964845" (at 55.88 76.2 0) (effects (font (size 1.27 1.27)) (hide yes)))
  (pin "2")
  (pin "1a")
  (pin "1b"))
 (symbol
  (lib_id "power:+3V3")
  (at 246.38 78.74 0)
  (unit 1)
  (exclude_from_sim no)
  (in_bom yes)
  (on_board yes)
  (dnp no)
  (fields_autoplaced yes)
  (property "Reference" "#PWR052" (at 246.38 82.55 0) (effects (font (size 1.27 1.27)) (hide yes)))
  (property "Value" "+3V3" (at 246.38 73.66 0) (effects (font (size 1.27 1.27))))
  (property "Footprint" "" (at 246.38 78.74 0) (effects (font (size 1.27 1.27)) (hide yes)))
  (property "Datasheet" "" (at 246.38 78.74 0) (effects (font (size 1.27 1.27)) (hide yes)))
  (property "Description" "Power symbol creates a global label with name \"+3V3\"" (at 246.38 78.74 0) (effects (font (size 1.27 1.27)) (hide yes)))
  (pin "1"))
 (symbol
  (lib_id "power:VBUS")
  (at 223.52 60.96 0)
  (unit 1)
  (exclude_from_sim no)
  (in_bom yes)
  (on_board yes)
  (dnp no)
  (fields_autoplaced yes)
  (property "Reference" "#PWR050" (at 223.52 64.77 0) (effects (font (size 1.27 1.27)) (hide yes)))
  (property "Value" "VBUS" (at 223.52 55.88 0) (effects (font (size 1.27 1.27))))
  (property "Footprint" "" (at 223.52 60.96 0) (effects (font (size 1.27 1.27)) (hide yes)))
  (property "Datasheet" "" (at 223.52 60.96 0) (effects (font (size 1.27 1.27)) (hide yes)))
  (property "Description" "Power symbol creates a global label with name \"VBUS\"" (at 223.52 60.96 0) (effects (font (size 1.27 1.27)) (hide yes)))
  (pin "1"))
 (symbol
  (lib_id "power:VBUS")
  (at 119.38 78.74 0)
  (unit 1)
  (exclude_from_sim no)
  (in_bom yes)
  (on_board yes)
  (dnp no)
  (fields_autoplaced yes)
  (property "Reference" "#PWR046" (at 119.38 82.55 0) (effects (font (size 1.27 1.27)) (hide yes)))
  (property "Value" "VBUS" (at 119.38 73.66 0) (effects (font (size 1.27 1.27))))
  (property "Footprint" "" (at 119.38 78.74 0) (effects (font (size 1.27 1.27)) (hide yes)))
  (property "Datasheet" "" (at 119.38 78.74 0) (effects (font (size 1.27 1.27)) (hide yes)))
  (property "Description" "Power symbol creates a global label with name \"VBUS\"" (at 119.38 78.74 0) (effects (font (size 1.27 1.27)) (hide yes)))
  (pin "1"))
 (symbol
  (lib_id "Device:L_Small")
  (at 187.96 81.28 90)
  (unit 1)
  (exclude_from_sim no)
  (in_bom yes)
  (on_board yes)
  (dnp no)
  (property "Reference" "L1" (at 187.96 73.66 90) (effects (font (size 1.27 1.27))))
  (property "Value" "2u2" (at 187.96 78.74 90) (effects (font (size 1.27 1.27))))
  (property "Footprint" "Inductor_SMD:L_1008_2520Metric" (at 187.96 81.28 0) (effects (font (size 1.27 1.27)) (hide yes)))
  (property "Datasheet" "~" (at 187.96 81.28 0) (effects (font (size 1.27 1.27)) (hide yes)))
  (property "Description" "Inductor, small symbol" (at 187.96 81.28 0) (effects (font (size 1.27 1.27)) (hide yes)))
  (property "Part" "IMTF252010S2R2MCTA" (at 187.96 76.2 90) (effects (font (size 1.27 1.27))))
  (property "LCSC part number" "C19631588" (at 187.96 81.28 90) (effects (font (size 1.27 1.27)) (hide yes)))
  (pin "1")
  (pin "2"))
 (symbol
  (lib_id "SY8089A1AAC:SY8089A1AAC")
  (at 165.1 78.74 0)
  (unit 1)
  (exclude_from_sim no)
  (in_bom yes)
  (on_board yes)
  (dnp no)
  (fields_autoplaced yes)
  (property "Reference" "U7" (at 165.1 73.66 0) (effects (font (size 1.27 1.27))))
  (property "Value" "SY8089A1AAC" (at 165.1 76.2 0) (effects (font (size 1.27 1.27))))
  (property "Footprint" "badge_footprints:SOT95P285X130-5N" (at 186.69 173.66 0) (effects (font (size 1.27 1.27)) (justify left top) (hide yes)))
  (property "Datasheet" "https://www.lcsc.com/datasheet/lcsc_datasheet_2409292203_Silergy-Corp-SY8089A1AAC_C479074.pdf" (at 186.69 273.66 0) (effects (font (size 1.27 1.27)) (justify left top) (hide yes)))
  (property "Description" "LOW LOSS POWER DISTRIBUTION SWITCH WITH" (at 165.1 96.52 0) (effects (font (size 1.27 1.27)) (hide yes)))
  (property "Height" "1.3" (at 186.69 473.66 0) (effects (font (size 1.27 1.27)) (justify left top) (hide yes)))
  (property "Manufacturer_Name" "Silergy" (at 186.69 573.66 0) (effects (font (size 1.27 1.27)) (justify left top) (hide yes)))
  (property "Manufacturer_Part_Number" "SY8089A1AAC" (at 186.69 673.66 0) (effects (font (size 1.27 1.27)) (justify left top) (hide yes)))
  (property "Mouser Part Number" "" (at 186.69 773.66 0) (effects (font (size 1.27 1.27)) (justify left top) (hide yes)))
  (property "Mouser Price/Stock" "" (at 186.69 873.66 0) (effects (font (size 1.27 1.27)) (justify left top) (hide yes)))
  (property "Arrow Part Number" "" (at 186.69 973.66 0) (effects (font (size 1.27 1.27)) (justify left top) (hide yes)))
  (property "Arrow Price/Stock" "" (at 186.69 1073.66 0) (effects (font (size 1.27 1.27)) (justify left top) (hide yes)))
  (property "LCSC part number" "C479074" (at 165.1 78.74 0) (effects (font (size 1.27 1.27)) (hide yes)))
  (pin "3")
  (pin "2")
  (pin "4")
  (pin "1")
  (pin "5"))
 (symbol
  (lib_id "Device:R_Small")
  (at 193.04 99.06 0)
  (unit 1)
  (exclude_from_sim no)
  (in_bom yes)
  (on_board yes)
  (dnp no)
  (fields_autoplaced yes)
  (property "Reference" "R29" (at 195.58 97.7899 0) (effects (font (size 1.27 1.27)) (justify left)))
  (property "Value" "22k" (at 195.58 100.3299 0) (effects (font (size 1.27 1.27)) (justify left)))
  (property "Footprint" "Resistor_SMD:R_0402_1005Metric" (at 193.04 99.06 0) (effects (font (size 1.27 1.27)) (hide yes)))
  (property "Datasheet" "~" (at 193.04 99.06 0) (effects (font (size 1.27 1.27)) (hide yes)))
  (property "Description" "Resistor, small symbol" (at 193.04 99.06 0) (effects (font (size 1.27 1.27)) (hide yes)))
  (pin "2")
  (pin "1"))
 (symbol
  (lib_id "Device:Q_PMOS_GSD")
  (at 231.14 63.5 0)
  (unit 1)
  (exclude_from_sim no)
  (in_bom yes)
  (on_board yes)
  (dnp no)
  (property "Reference" "Q2" (at 237.49 62.2299 0) (effects (font (size 1.27 1.27)) (justify left)))
  (property "Value" "DO2301E-Q" (at 237.49 64.7699 0) (effects (font (size 1.27 1.27)) (justify left)))
  (property "Footprint" "Package_TO_SOT_SMD:SOT-23" (at 236.22 60.96 0) (effects (font (size 1.27 1.27)) (hide yes)))
  (property "Datasheet" "~" (at 231.14 63.5 0) (effects (font (size 1.27 1.27)) (hide yes)))
  (property "Description" "P-MOSFET transistor, gate/source/drain" (at 231.14 63.5 0) (effects (font (size 1.27 1.27)) (hide yes)))
  (property "LCSC part number" "C41384537" (at 231.14 63.5 0) (effects (font (size 1.27 1.27)) (hide yes)))
  (pin "2")
  (pin "1")
  (pin "3"))
 (symbol
  (lib_id "Connector:TestPoint_Small")
  (at 73.66 140.97 0)
  (unit 1)
  (exclude_from_sim no)
  (in_bom no)
  (on_board yes)
  (dnp no)
  (property "Reference" "TP6" (at 76.2 140.97 0) (effects (font (size 1.27 1.27)) (justify left)))
  (property "Value" "TestPoint_Small" (at 74.93 142.2399 0) (effects (font (size 1.27 1.27)) (justify left) (hide yes)))
  (property "Footprint" "TestPoint:TestPoint_Pad_D3.0mm" (at 78.74 140.97 0) (effects (font (size 1.27 1.27)) (hide yes)))
  (property "Datasheet" "~" (at 78.74 140.97 0) (effects (font (size 1.27 1.27)) (hide yes)))
  (property "Description" "test point" (at 73.66 140.97 0) (effects (font (size 1.27 1.27)) (hide yes)))
  (pin "1"))
 (symbol
  (lib_id "Device:C_Small")
  (at 137.16 86.36 0)
  (unit 1)
  (exclude_from_sim no)
  (in_bom yes)
  (on_board yes)
  (dnp no)
  (fields_autoplaced yes)
  (property "Reference" "C18" (at 139.7 85.0962 0) (effects (font (size 1.27 1.27)) (justify left)))
  (property "Value" "22u" (at 139.7 87.6362 0) (effects (font (size 1.27 1.27)) (justify left)))
  (property "Footprint" "Capacitor_SMD:C_0603_1608Metric" (at 137.16 86.36 0) (effects (font (size 1.27 1.27)) (hide yes)))
  (property "Datasheet" "~" (at 137.16 86.36 0) (effects (font (size 1.27 1.27)) (hide yes)))
  (property "Description" "Unpolarized capacitor, small symbol" (at 137.16 86.36 0) (effects (font (size 1.27 1.27)) (hide yes)))
  (pin "2")
  (pin "1"))
 (symbol
  (lib_id "Device:C_Small")
  (at 203.2 86.36 0)
  (unit 1)
  (exclude_from_sim no)
  (in_bom yes)
  (on_board yes)
  (dnp no)
  (fields_autoplaced yes)
  (property "Reference" "C19" (at 205.74 85.0962 0) (effects (font (size 1.27 1.27)) (justify left)))
  (property "Value" "22p" (at 205.74 87.6362 0) (effects (font (size 1.27 1.27)) (justify left)))
  (property "Footprint" "Capacitor_SMD:C_0402_1005Metric" (at 203.2 86.36 0) (effects (font (size 1.27 1.27)) (hide yes)))
  (property "Datasheet" "~" (at 203.2 86.36 0) (effects (font (size 1.27 1.27)) (hide yes)))
  (property "Description" "Unpolarized capacitor, small symbol" (at 203.2 86.36 0) (effects (font (size 1.27 1.27)) (hide yes)))
  (pin "2")
  (pin "1"))
 (symbol
  (lib_id "power:+BATT")
  (at 91.44 81.28 0)
  (unit 1)
  (exclude_from_sim no)
  (in_bom yes)
  (on_board yes)
  (dnp no)
  (fields_autoplaced yes)
  (property "Reference" "#PWR045" (at 91.44 85.09 0) (effects (font (size 1.27 1.27)) (hide yes)))
  (property "Value" "+BATT" (at 91.44 76.2 0) (effects (font (size 1.27 1.27))))
  (property "Footprint" "" (at 91.44 81.28 0) (effects (font (size 1.27 1.27)) (hide yes)))
  (property "Datasheet" "" (at 91.44 81.28 0) (effects (font (size 1.27 1.27)) (hide yes)))
  (property "Description" "Power symbol creates a global label with name \"+BATT\"" (at 91.44 81.28 0) (effects (font (size 1.27 1.27)) (hide yes)))
  (pin "1"))
 (symbol
  (lib_id "power:+BATT")
  (at 233.68 55.88 0)
  (unit 1)
  (exclude_from_sim no)
  (in_bom yes)
  (on_board yes)
  (dnp no)
  (fields_autoplaced yes)
  (property "Reference" "#PWR051" (at 233.68 59.69 0) (effects (font (size 1.27 1.27)) (hide yes)))
  (property "Value" "+BATT" (at 233.68 50.8 0) (effects (font (size 1.27 1.27))))
  (property "Footprint" "" (at 233.68 55.88 0) (effects (font (size 1.27 1.27)) (hide yes)))
  (property "Datasheet" "" (at 233.68 55.88 0) (effects (font (size 1.27 1.27)) (hide yes)))
  (property "Description" "Power symbol creates a global label with name \"+BATT\"" (at 233.68 55.88 0) (effects (font (size 1.27 1.27)) (hide yes)))
  (pin "1"))
 (symbol
  (lib_id "power:+5V")
  (at 142.24 78.74 0)
  (unit 1)
  (exclude_from_sim no)
  (in_bom yes)
  (on_board yes)
  (dnp no)
  (fields_autoplaced yes)
  (property "Reference" "#PWR048" (at 142.24 82.55 0) (effects (font (size 1.27 1.27)) (hide yes)))
  (property "Value" "+5V" (at 142.24 73.66 0) (effects (font (size 1.27 1.27))))
  (property "Footprint" "" (at 142.24 78.74 0) (effects (font (size 1.27 1.27)) (hide yes)))
  (property "Datasheet" "" (at 142.24 78.74 0) (effects (font (size 1.27 1.27)) (hide yes)))
  (property "Description" "Power symbol creates a global label with name \"+5V\"" (at 142.24 78.74 0) (effects (font (size 1.27 1.27)) (hide yes)))
  (pin "1"))
 (symbol
  (lib_id "power:GND")
  (at 73.66 143.51 0)
  (unit 1)
  (exclude_from_sim no)
  (in_bom yes)
  (on_board yes)
  (dnp no)
  (fields_autoplaced yes)
  (property "Reference" "#PWR044" (at 73.66 149.86 0) (effects (font (size 1.27 1.27)) (hide yes)))
  (property "Value" "GND" (at 73.66 148.59 0) (effects (font (size 1.27 1.27))))
  (property "Footprint" "" (at 73.66 143.51 0) (effects (font (size 1.27 1.27)) (hide yes)))
  (property "Datasheet" "" (at 73.66 143.51 0) (effects (font (size 1.27 1.27)) (hide yes)))
  (property "Description" "Power symbol creates a global label with name \"GND\" , ground" (at 73.66 143.51 0) (effects (font (size 1.27 1.27)) (hide yes)))
  (pin "1")))
